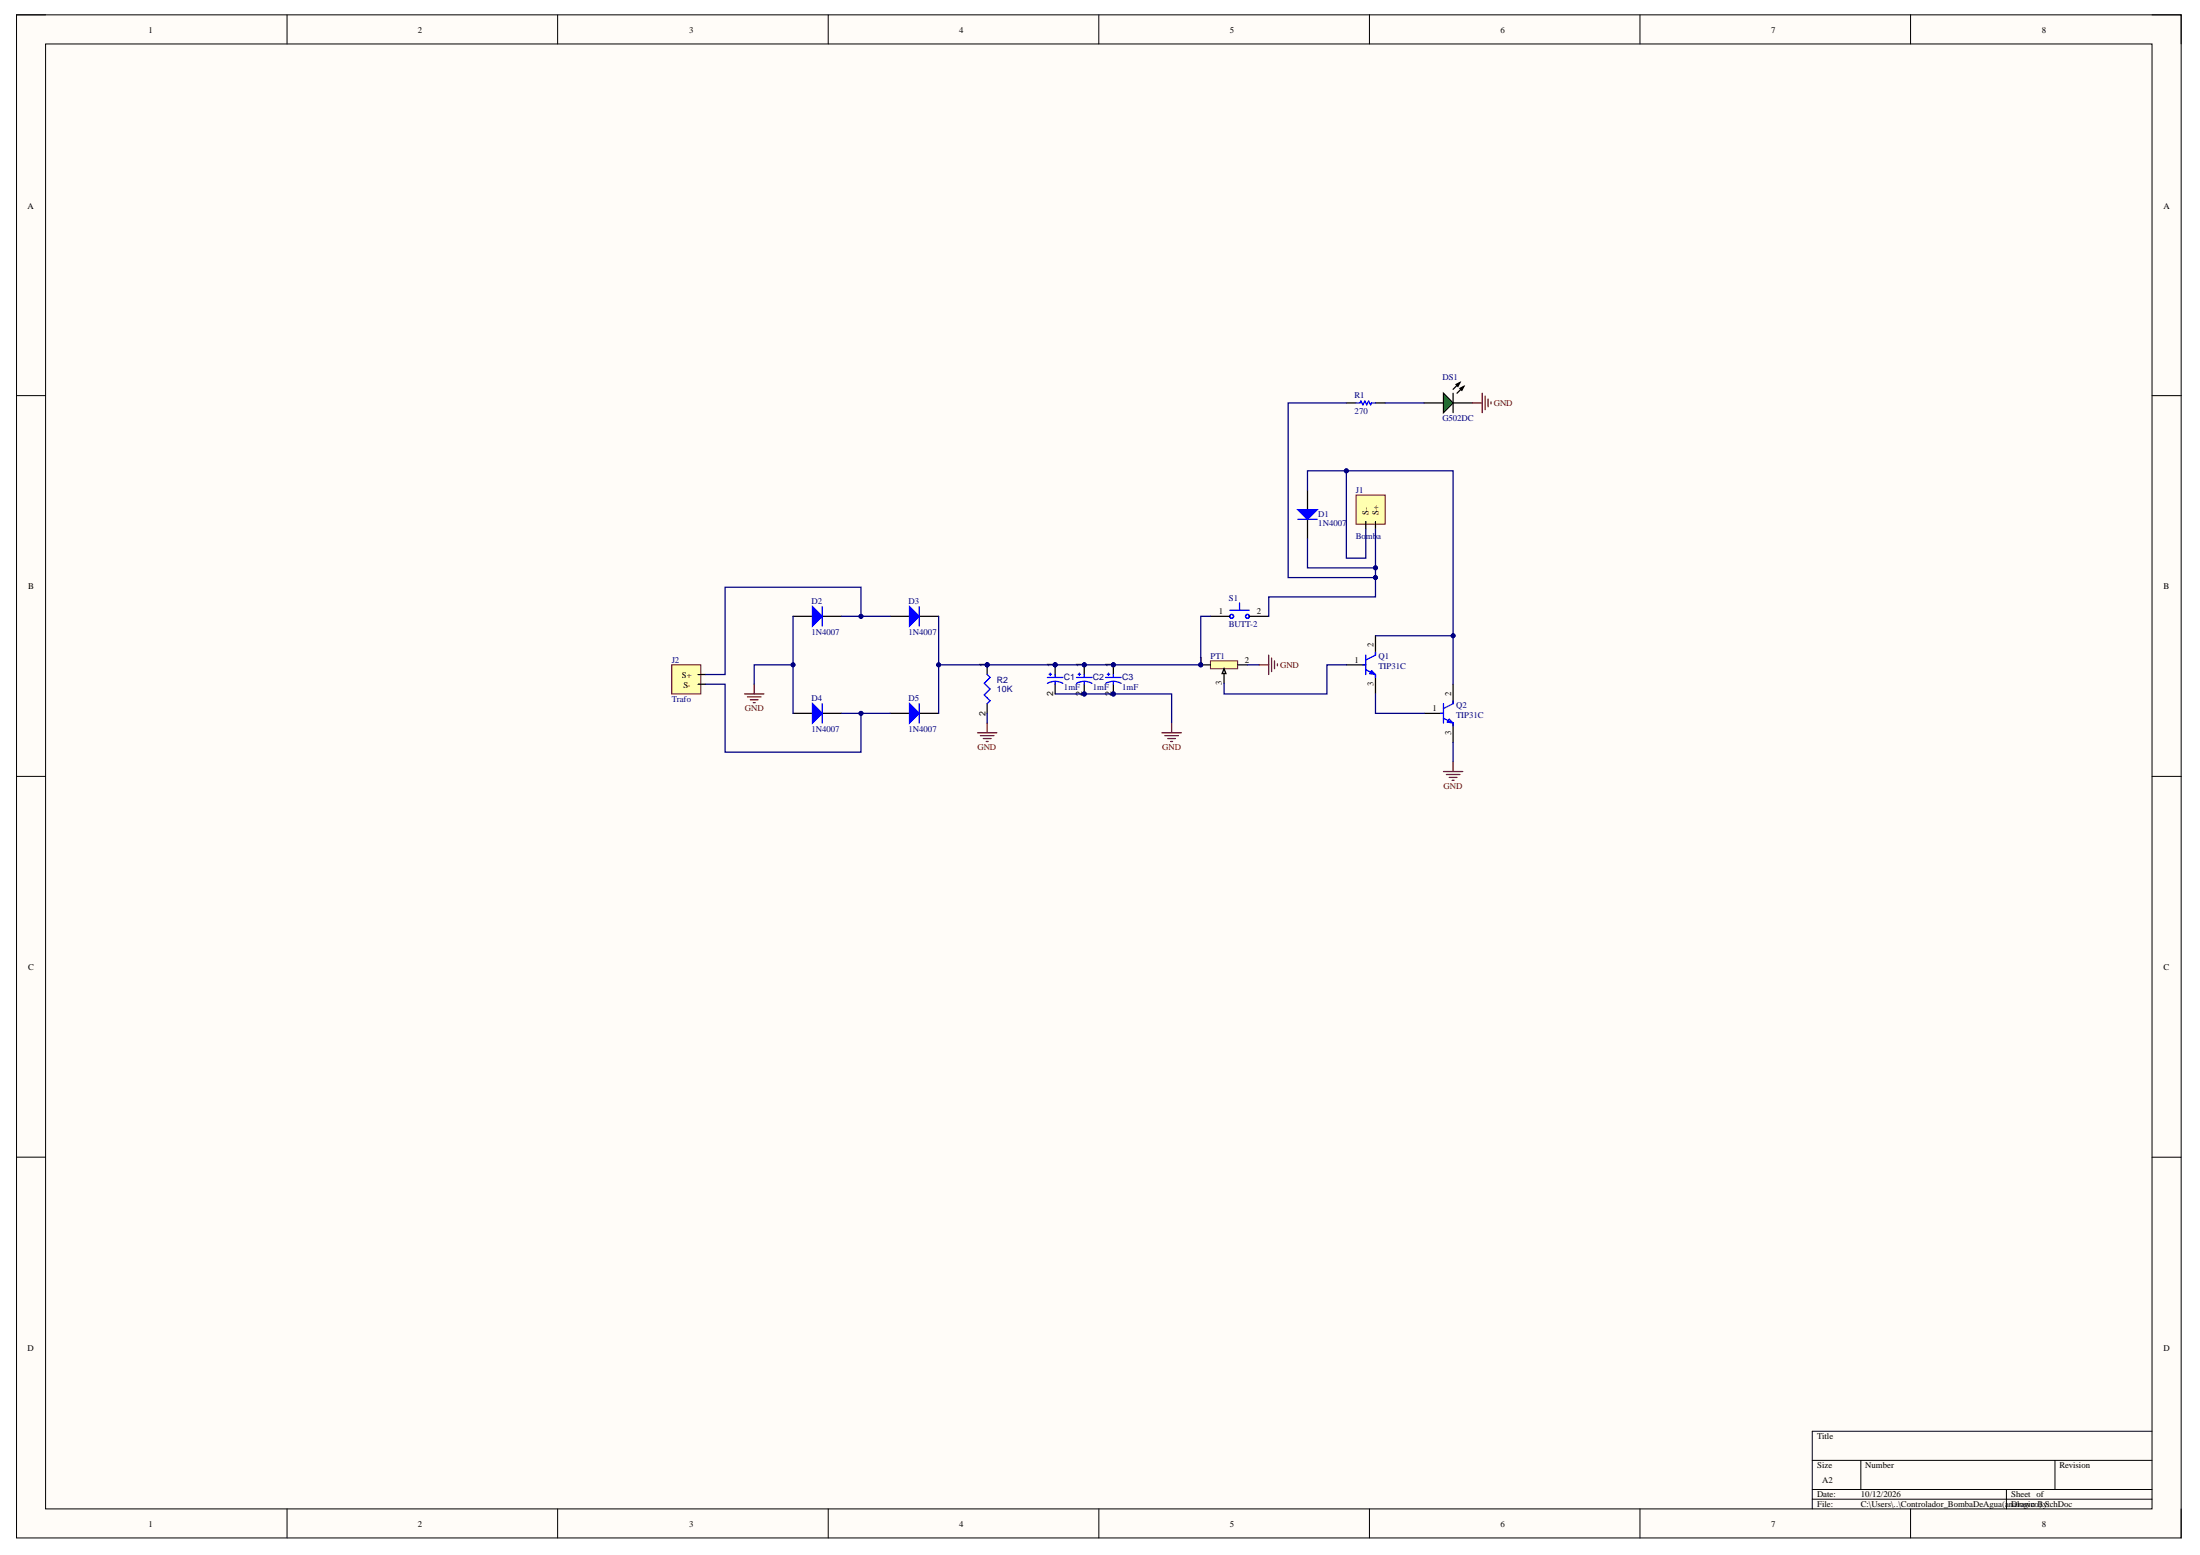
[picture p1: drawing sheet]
<svg xmlns="http://www.w3.org/2000/svg" width="297mm" height="210mm" viewBox="0 0 297 210" stroke-linecap="round" stroke-linejoin="round" font-family="sans-serif">
<path d="M2.2 2h292.3v205.6h-292.3z" fill-rule="evenodd" fill="#fffcf8"/>
<path d="M2.2 2h292.3v205.6h-292.3z" fill="none" stroke="#000" stroke-width=".14"/>
<path d="M6.2 5.9h284.4v197.8h-284.4z" fill-rule="evenodd" fill="#fffcf8"/>
<g fill="none" stroke="#000" stroke-width=".14">
<path d="M2.2 2h4M6.2 5.9h284.4v197.8h-284.4zM38.8 2v3.9M75.3 2v3.9M111.8 2v3.9M148.4 2v3.9M184.9 2v3.9M221.4 2v3.9M258 2v3.9M290.6 2h3.9v3.9M2.2 53.4h4M290.6 53.4h3.9"/>
<path d="M2.2 104.8h4M290.6 104.8h3.9M2.2 156.2h4M290.6 156.2h3.9M244.7 197.1h45.9M251.2 197.1v4M277.5 197.1v4M290.6 193.2h-45.9v10.5M38.8 203.7v3.9M75.3 203.7v3.9M111.8 203.7v3.9M148.4 203.7v3.9"/>
<path d="M184.9 203.7v3.9M221.4 203.7v3.9M244.7 201.1h45.9M244.7 202.4h45.9M258 203.7v3.9M270.9 201.1v2.6M294.5 203.7v3.9"/>
</g>
<path d="M192.3 54.4h2.6M196.2 54.4h2.6" fill="none" stroke="#000" stroke-width=".17"/>
<path d="M194.9 53.1l1.3 1.3-1.3 1.3z" fill="#00bf00"/>
<path d="M194.9 53.1l1.3 1.3-1.3 1.3zM196.2 53.1v2.6M196.6 51.9l.5-.3-.3 .6zM197.1 52.4l.5-.2-.2 .5zM197.1 51.6l-.9 1M197.6 52.2l-.9 .9M107.1 96.3h2.6M111 96.3h2.6" fill="none" stroke="#000" stroke-width=".17"/>
<path d="M196.6 51.9l.5-.3-.3 .6zM197.1 52.4l.5-.2-.2 .5z" fill="#000"/>
<path d="M109.7 95l1.3 1.3-1.3 1.3z" fill="#00f"/>
<path d="M109.7 95l1.3 1.3-1.3 1.3zM111 95v2.6" fill="none" stroke="#00f" stroke-width=".17"/>
<path d="M120.2 83.2h2.6M124.1 83.2h2.6" fill="none" stroke="#000" stroke-width=".17"/>
<path d="M122.8 81.9l1.3 1.3-1.3 1.3z" fill="#00f"/>
<path d="M122.8 81.9l1.3 1.3-1.3 1.3zM124.1 81.9v2.6" fill="none" stroke="#00f" stroke-width=".17"/>
<path d="M120.2 96.3h2.6M124.1 96.3h2.6" fill="none" stroke="#000" stroke-width=".17"/>
<path d="M122.8 95l1.3 1.3-1.3 1.3z" fill="#00f"/>
<path d="M122.8 95l1.3 1.3-1.3 1.3zM124.1 95v2.6" fill="none" stroke="#00f" stroke-width=".17"/>
<path d="M107.1 83.2h2.6M111 83.2h2.6" fill="none" stroke="#000" stroke-width=".17"/>
<path d="M109.7 81.9l1.3 1.3-1.3 1.3z" fill="#00f"/>
<path d="M109.7 81.9l1.3 1.3-1.3 1.3zM111 81.9v2.6M184 89.7h.4M184.4 88.4v2.7M185.7 88v.4l-1.3 .7M194.5 96.3h.4M194.9 95v2.6M196.2 94.6v.4l-1.3 .6" fill="none" stroke="#00f" stroke-width=".17"/>
<path d="M181.8 89.7h2.6M185.7 85.8v2.6M192.3 96.3h2.6M196.2 92.4v2.6" fill="none" stroke="#000" stroke-width=".17"/>
<g fill="none" stroke="#800000" stroke-width=".17">
<path d="M100.5 93.7h2.6M100.9 94.1h1.8M101.3 94.5h1.1M101.7 94.8h.3M101.8 92.4v1.3M132 98.9h2.6M132.4 99.3h1.8M132.8 99.7h1M133.3 97.6v1.3M156.9 98.9h2.6M157.3 99.3h1.8M157.7 99.7h1"/>
<path d="M158.2 97.6v1.3M133.2 100.1h.2M158.1 100.1h.2M194.9 104.1h2.6M195.3 104.5h1.8M195.7 104.9h1M196.1 105.3h.2M196.2 102.8v1.3"/>
</g>
<circle cx="162.1" cy="89.7" r=".26" fill="#000080"/>
<circle cx="162.1" cy="89.7" r=".26" fill="none" stroke="#000080" stroke-width=".14"/>
<path d="M163.4 89.2h3.7v1.1h-3.7z" fill-rule="evenodd" fill="#ffffb0"/>
<path d="M163.4 89.2h3.7v1.1h-3.7z" fill="none" stroke="#800000" stroke-width=".14"/>
<path d="M162.1 89.7h1.3" fill="none" stroke="#000" stroke-width=".17"/>
<circle cx="162.1" cy="89.7" r=".26" fill="#000080"/>
<circle cx="162.1" cy="89.7" r=".26" fill="none" stroke="#000080" stroke-width=".14"/>
<path d="M165.3 90.9v1.3M167.1 89.7h1.3" fill="none" stroke="#000" stroke-width=".17"/>
<path d="M165.3 90.3l.2 .6h-.5z" fill="#c0c0c0"/>
<path d="M165.3 90.3l.2 .6h-.5z" fill="none" stroke="#000" stroke-width=".17"/>
<path d="M170 89.7h1.3M171.3 88.4v2.7M171.7 88.8v1.9M172.1 89.2v1.1M172.5 89.6v.3" fill="none" stroke="#800000" stroke-width=".17"/>
<path d="M183.1 66.8h3.9v4h-3.9z" fill-rule="evenodd" fill="#ffffb0"/>
<path d="M183.1 66.8h3.9v4h-3.9z" fill="none" stroke="#800000" stroke-width=".14"/>
<path d="M176.5 66.2v2.6M176.5 70.1v2.6M184.4 70.4v1M185.7 70.4v1" fill="none" stroke="#000" stroke-width=".17"/>
<path d="M175.2 68.8h2.6l-1.3 1.3z" fill="#00f"/>
<path d="M183.1 54.4h.5l.1-.3 .3 .6 .3-.6 .2 .6 .3-.6 .3 .6 .1-.3h.5M175.2 68.8h2.6l-1.3 1.3zM175.2 70.1h2.6" fill="none" stroke="#00f" stroke-width=".17"/>
<path d="M181.8 54.4h1.3M185.7 54.4h1.3" fill="none" stroke="#000" stroke-width=".17"/>
<path d="M198.8 54.4h1.3M200.1 53.1v2.6M200.5 53.5v1.8M200.9 53.9v1M201.3 54.3v.2" fill="none" stroke="#800000" stroke-width=".17"/>
<path d="M90.7 89.7h3.9v4h-3.9z" fill-rule="evenodd" fill="#ffffb0"/>
<path d="M90.7 89.7h3.9v4h-3.9z" fill="none" stroke="#800000" stroke-width=".14"/>
<path d="M94.2 91.1h1.1M94.2 92.4h1.1M133.3 95v1.3M142.5 92.4v1.3M163.4 83.2h2.6M168.7 83.2h2.6" fill="none" stroke="#000" stroke-width=".17"/>
<g fill="none" stroke="#00f" stroke-width=".17">
<path d="M133.7 91.4l-.8 .8 .8 .8-.8 .8 .8 .8-.4 .4M141.4 91.4h2.1M142.5 92h-.6l-.5 .2M142.5 92h.5l.5 .2M142.5 92v.4M145.3 91.4h2.1M145.3 92.2a2.11 2.11 0 0 1 2.1 0M149.3 91.4h2.1M149.3 92.2a2.11 2.11 0 0 1 2.1 0M166 82.4h2.7M167.4 81.4v1"/>
<circle cx="166.3" cy="83.2" r=".26"/>
<circle cx="168.4" cy="83.2" r=".26"/>
</g>
<path d="M107.1 83.2v13.1" fill="none" stroke="#000080" stroke-width=".17"/>
<circle cx="107.1" cy="89.7" r=".26" fill="#000080"/>
<circle cx="107.1" cy="89.7" r=".26" fill="none" stroke="#000080" stroke-width=".14"/>
<path d="M113.6 96.3h6.6" fill="none" stroke="#000080" stroke-width=".17"/>
<circle cx="116.2" cy="96.3" r=".26" fill="#000080"/>
<circle cx="116.2" cy="96.3" r=".26" fill="none" stroke="#000080" stroke-width=".14"/>
<path d="M126.7 83.2v13.1" fill="none" stroke="#000080" stroke-width=".17"/>
<circle cx="126.7" cy="89.7" r=".26" fill="#000080"/>
<circle cx="126.7" cy="89.7" r=".26" fill="none" stroke="#000080" stroke-width=".14"/>
<path d="M113.6 83.2h6.6" fill="none" stroke="#000080" stroke-width=".17"/>
<circle cx="116.2" cy="83.2" r=".26" fill="#000080"/>
<circle cx="116.2" cy="83.2" r=".26" fill="none" stroke="#000080" stroke-width=".14"/>
<path d="M185.7 85.8h10.5v6.6" fill="none" stroke="#000080" stroke-width=".17"/>
<circle cx="196.2" cy="85.8" r=".26" fill="#000080"/>
<circle cx="196.2" cy="85.8" r=".26" fill="none" stroke="#000080" stroke-width=".14"/>
<path d="M107.1 89.7h-5.3v2.7M185.7 93.7v2.6h6.6M196.2 100.2v2.6" fill="none" stroke="#000080" stroke-width=".17"/>
<circle cx="107.1" cy="89.7" r=".26" fill="#000080"/>
<circle cx="107.1" cy="89.7" r=".26" fill="none" stroke="#000080" stroke-width=".14"/>
<path d="M126.7 89.7h6.6" fill="none" stroke="#000080" stroke-width=".17"/>
<circle cx="126.7" cy="89.7" r=".26" fill="#000080"/>
<circle cx="126.7" cy="89.7" r=".26" fill="none" stroke="#000080" stroke-width=".14"/>
<path d="M176.5 72.7v4h9.2M133.3 89.7h9.2" fill="none" stroke="#000080" stroke-width=".17"/>
<circle cx="185.7" cy="76.6" r=".26" fill="#000080"/>
<circle cx="185.7" cy="76.6" r=".26" fill="none" stroke="#000080" stroke-width=".14"/>
<path d="M181.8 54.4h-7.9v23.6h11.8M187 54.4h5.3" fill="none" stroke="#000080" stroke-width=".17"/>
<circle cx="185.7" cy="78" r=".26" fill="#000080"/>
<circle cx="185.7" cy="78" r=".26" fill="none" stroke="#000080" stroke-width=".14"/>
<path d="M181.8 63.6v11.7h2.6v-3.9" fill="none" stroke="#000080" stroke-width=".17"/>
<circle cx="181.8" cy="63.6" r=".26" fill="#000080"/>
<circle cx="181.8" cy="63.6" r=".26" fill="none" stroke="#000080" stroke-width=".14"/>
<path d="M185.7 71.4v9.2h-14.4v2.6" fill="none" stroke="#000080" stroke-width=".17"/>
<circle cx="185.7" cy="78" r=".26" fill="#000080"/>
<circle cx="185.7" cy="78" r=".26" fill="none" stroke="#000080" stroke-width=".14"/>
<circle cx="185.7" cy="76.6" r=".26" fill="#000080"/>
<circle cx="185.7" cy="76.6" r=".26" fill="none" stroke="#000080" stroke-width=".14"/>
<path d="M116.2 83.2v-3.9h-18.3v11.8h-2.6" fill="none" stroke="#000080" stroke-width=".17"/>
<circle cx="116.2" cy="83.2" r=".26" fill="#000080"/>
<circle cx="116.2" cy="83.2" r=".26" fill="none" stroke="#000080" stroke-width=".14"/>
<path d="M95.3 92.4h2.6v9.1h18.3v-5.2" fill="none" stroke="#000080" stroke-width=".17"/>
<circle cx="116.2" cy="96.3" r=".26" fill="#000080"/>
<circle cx="116.2" cy="96.3" r=".26" fill="none" stroke="#000080" stroke-width=".14"/>
<path d="M176.5 66.2v-2.6h19.7v22.2M168.4 89.7h1.6" fill="none" stroke="#000080" stroke-width=".17"/>
<circle cx="196.2" cy="85.8" r=".26" fill="#000080"/>
<circle cx="196.2" cy="85.8" r=".26" fill="none" stroke="#000080" stroke-width=".14"/>
<circle cx="181.8" cy="63.6" r=".26" fill="#000080"/>
<circle cx="181.8" cy="63.6" r=".26" fill="none" stroke="#000080" stroke-width=".14"/>
<path d="M133.3 96.3v1.3M142.5 93.7h15.7v3.9M163.4 83.2h-1.3v6.5h-19.6M181.8 89.7h-2.6v4h-13.9v-1.5" fill="none" stroke="#000080" stroke-width=".17"/>
<circle cx="162.1" cy="89.7" r=".26" fill="#000080"/>
<circle cx="162.1" cy="89.7" r=".26" fill="none" stroke="#000080" stroke-width=".14"/>
<g font-size="3.2" fill="#00f">
<text x="185.2" y="92.9">PIQ103</text>
<text x="195.8" y="99.6">PIQ203</text>
</g>
<g font-size="1.8" fill="#000080">
<text x="133" y="90.8">PIR201</text>
<text x="142.2" y="90.8">PIC101</text>
<text x="146.1" y="90.8">PIC201</text>
<text x="146.1" y="93.3">PIC202</text>
<text x="149.9" y="90.8">PIC301</text>
<text x="149.9" y="93.3">PIC302</text>
</g>
<g font-size="1.2">
<text x="20" y="4.4">1</text>
<text x="56.4" y="4.4">2</text>
<text x="93.1" y="4.4">3</text>
<text x="129.5" y="4.4">4</text>
<text x="166.1" y="4.4">5</text>
<text x="202.6" y="4.4">6</text>
<text x="239.2" y="4.4">7</text>
<text x="275.7" y="4.4">8</text>
<text x="3.7" y="28.1">A</text>
<text x="292.1" y="28.1">A</text>
<text x="184.8" y="69.5" transform="rotate(-90 184.8 69.5)">S-</text>
<text x="186.1" y="69.5" transform="rotate(-90 186.1 69.5)">S+</text>
<text x="3.8" y="79.5">B</text>
<text x="164.5" y="82.9">1</text>
<text x="169.7" y="82.9">2</text>
<text x="292.1" y="79.5">B</text>
<text x="161.9" y="89.5">1</text>
<text x="168.1" y="89.5">2</text>
<text x="182.9" y="89.5">1</text>
<text x="185.4" y="87.4" transform="rotate(-90 185.4 87.4)">2</text>
<text x="92" y="91.5">S+</text>
<text x="92.3" y="92.8">S-</text>
<text x="133.1" y="90" transform="rotate(-90 133.1 90)">1</text>
<text x="142.2" y="94" transform="rotate(-90 142.2 94)">2</text>
<text x="142.2" y="90" transform="rotate(-90 142.2 90)">1</text>
<text x="146.1" y="94" transform="rotate(-90 146.1 94)">2</text>
<text x="146.1" y="90" transform="rotate(-90 146.1 90)">1</text>
<text x="150.1" y="94" transform="rotate(-90 150.1 94)">2</text>
<text x="150.1" y="90" transform="rotate(-90 150.1 90)">1</text>
<text x="165" y="92.5" transform="rotate(-90 165 92.5)">3</text>
<text x="185.4" y="92.6" transform="rotate(-90 185.4 92.6)">3</text>
<text x="195.9" y="93.9" transform="rotate(-90 195.9 93.9)">2</text>
<text x="133.1" y="96.6" transform="rotate(-90 133.1 96.6)">2</text>
<text x="193.4" y="96">1</text>
<text x="195.9" y="99.1" transform="rotate(-90 195.9 99.1)">3</text>
<text x="3.8" y="130.9">C</text>
<text x="292.1" y="130.9">C</text>
<text x="3.7" y="182.3">D</text>
<text x="292.1" y="182.3">D</text>
<text x="245.3" y="194.2">Title</text>
<text x="245.3" y="198.2">Size</text>
<text x="245.3" y="202.1">Date:</text>
<text x="245.3" y="203.5">File:</text>
<text x="246" y="200.2">A2</text>
<text x="251.3" y="202.1">10/12/2026</text>
<text x="251.3" y="203.5">C:\Users\..\Controlador_BombaDeAgua(analogico).SchDoc</text>
<text x="251.8" y="198.2">Number</text>
<text x="271.6" y="202.1">Sheet of</text>
<text x="271.6" y="203.5">Drawn By:</text>
<text x="278.1" y="198.2">Revision</text>
<text x="20" y="206.1">1</text>
<text x="56.4" y="206.1">2</text>
<text x="93.1" y="206.1">3</text>
<text x="129.5" y="206.1">4</text>
<text x="166.1" y="206.1">5</text>
<text x="202.6" y="206.1">6</text>
<text x="239.2" y="206.1">7</text>
<text x="275.7" y="206.1">8</text>
</g>
<g font-size="1.2" fill="#000080">
<text x="182.9" y="53.8">R1</text>
<text x="194.7" y="51.3">DS1</text>
<text x="182.9" y="55.9">270</text>
<text x="194.7" y="56.9">G502DC</text>
<text x="178" y="69.7">D1</text>
<text x="178" y="71">1N4007</text>
<text x="183.1" y="66.6">J1</text>
<text x="183.1" y="72.8">Bomba</text>
<text x="109.6" y="81.5">D2</text>
<text x="122.7" y="81.5">D3</text>
<text x="165.9" y="81.1">S1</text>
<text x="90.7" y="89.5">J2</text>
<text x="109.6" y="85.7">1N4007</text>
<text x="122.7" y="85.7">1N4007</text>
<text x="163.4" y="89">PT1</text>
<text x="165.9" y="84.7">BUTT-2</text>
<text x="186.1" y="89">Q1</text>
<text x="90.7" y="94.8">Trafo</text>
<text x="109.6" y="94.6">D4</text>
<text x="122.7" y="94.6">D5</text>
<text x="134.6" y="92.1">R2</text>
<text x="134.6" y="93.4">10K</text>
<text x="143.6" y="93.1">1mF</text>
<text x="143.6" y="91.8">C1</text>
<text x="147.5" y="93.1">1mF</text>
<text x="147.5" y="91.8">C2</text>
<text x="151.5" y="93.1">1mF</text>
<text x="151.5" y="91.8">C3</text>
<text x="186.1" y="90.3">TIP31C</text>
<text x="196.6" y="95.5">Q2</text>
<text x="109.6" y="98.8">1N4007</text>
<text x="122.7" y="98.8">1N4007</text>
<text x="196.6" y="96.9">TIP31C</text>
</g>
<g font-size="1.2" fill="#800000">
<text x="201.7" y="54.8">GND</text>
<text x="172.8" y="90.2">GND</text>
<text x="100.6" y="96">GND</text>
<text x="132" y="101.3">GND</text>
<text x="156.9" y="101.3">GND</text>
<text x="194.9" y="106.5">GND</text>
</g>
</svg>
